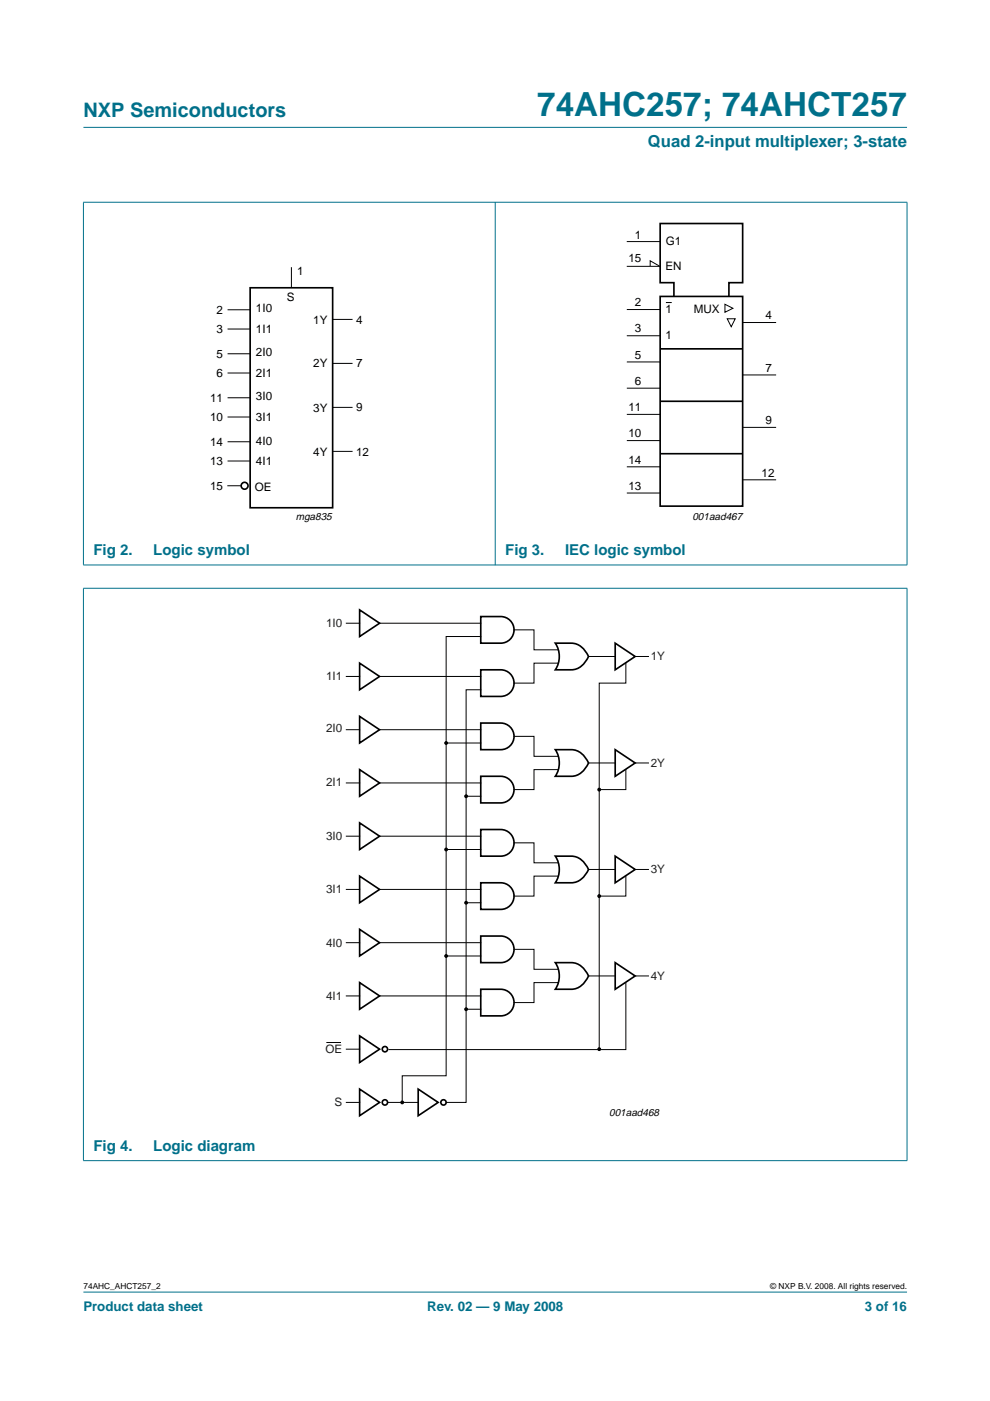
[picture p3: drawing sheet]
<svg xmlns="http://www.w3.org/2000/svg" width="210mm" height="297mm" viewBox="0 0 210 297" stroke-linecap="round" stroke-linejoin="round" font-family="sans-serif">
<g fill="#00708a" stroke="#00708a" stroke-width=".21">
<path d="M17.7 273.9h174.6z"/>
<path d="M17.7 27h174.6z"/>
<path d="M17.7 42.9v76.8z"/>
<path d="M105 42.8v77z"/>
<path d="M192.3 42.9v76.8z"/>
<path d="M17.6 42.9h174.8z"/>
<path d="M17.6 119.8h174.8z"/>
<path d="M17.7 124.8v121.2z"/>
<path d="M192.3 124.8v121.2z"/>
<path d="M17.6 124.7h174.8z"/>
<path d="M17.6 246.1h174.8z"/>
</g>
<g fill="none" stroke="#000" stroke-width=".35">
<path d="M53 61h17.5v46.7h-17.5zM140 62.8h17.5v44.5h-17.5zM140 74h17.5M142.9 62.8v-2.9h-2.9v-12.5h17.5v12.5h-3v2.9M140 85.1h17.5M140 96.2h17.5M76.2 129.3l4.3 2.8-4.3 2.9zM101.9 130.7h4.3a2.82 2.82 0 0 1 2.8 2.8 2.82 2.82 0 0 1-2.8 2.9h-4.3zM117.7 136.4h3.4a4.1 4.1 0 0 1 3.7 2.8 4.4 4.4 0 0 1-3.7 2.8h-3.4a5.1 5.1 0 0 0 0-5.6zM130.4 136.4l4.3 2.8-4.3 2.8zM76.2 140.6l4.3 2.8-4.3 2.8zM76.2 151.9l4.3 2.8-4.3 2.8z"/>
<path d="M101.9 142h4.3a2.82 2.82 0 0 1 2.8 2.8 2.82 2.82 0 0 1-2.8 2.9h-4.3zM101.9 153.3h4.3a2.82 2.82 0 0 1 2.8 2.8 2.82 2.82 0 0 1-2.8 2.8h-4.3zM117.7 158.9h3.4a4.1 4.1 0 0 1 3.7 2.9 4.4 4.4 0 0 1-3.7 2.8h-3.4a5.1 5.1 0 0 0 0-5.7zM130.4 158.9l4.3 2.9-4.3 2.8zM76.2 163.2l4.3 2.8-4.3 2.8zM76.2 174.5l4.3 2.8-4.3 2.8zM101.9 164.6h4.3a2.82 2.82 0 0 1 2.8 2.8 2.82 2.82 0 0 1-2.8 2.8h-4.3zM101.9 175.9h4.3a2.82 2.82 0 0 1 2.8 2.8 2.82 2.82 0 0 1-2.8 2.8h-4.3zM76.2 185.8l4.3 2.8-4.3 2.8zM76.2 197l4.3 2.9-4.3 2.8zM101.9 187.2h4.3a2.82 2.82 0 0 1 2.8 2.8 2.82 2.82 0 0 1-2.8 2.8h-4.3zM101.9 198.5h4.3a2.82 2.82 0 0 1 2.8 2.8 2.82 2.82 0 0 1-2.8 2.8h-4.3z"/>
<path d="M117.7 181.5h3.4a4.1 4.1 0 0 1 3.7 2.8 4.4 4.4 0 0 1-3.7 2.9h-3.4a5.1 5.1 0 0 0 0-5.7zM130.4 181.5l4.3 2.8-4.3 2.9zM76.2 219.6l4.3 2.8-4.3 2.9zM76.2 208.3l4.3 2.9-4.3 2.8zM101.9 209.7h4.3a2.82 2.82 0 0 1 2.8 2.9 2.82 2.82 0 0 1-2.8 2.8h-4.3zM117.7 204.1h3.4a4.1 4.1 0 0 1 3.7 2.8 4.4 4.4 0 0 1-3.7 2.8h-3.4a5.1 5.1 0 0 0 0-5.6zM130.4 204.1l4.3 2.8-4.3 2.8zM76.2 230.9l4.3 2.8-4.3 2.9zM88.7 230.9l4.2 2.8-4.2 2.9z"/>
<circle cx="51.9" cy="103" r=".73"/>
<circle cx="81.6" cy="233.7" r=".56"/>
<circle cx="81.6" cy="222.4" r=".56"/>
<circle cx="94" cy="233.7" r=".56"/>
</g>
<g fill="none" stroke="#000" stroke-width=".21">
<path d="M61.8 56.6v4.4M132.9 56.5h7.1M132.9 51.2h7.1M137.9 56.4v-1.1l1.9 1.1M48.2 65.7h4.8M48.2 69.8h4.8M48.2 75h4.8M48.2 79.1h4.8M70.5 67.7h4.3M70.5 77h4.3M132.9 65.6h7.1M132.9 71.2h7.1"/>
<path d="M132.9 76.7h7.1M141.2 64.1h1.2M153.7 64.5l1.7 .9-1.7 .8zM154.2 67.6h1.7l-.9 1.7zM157.5 68.4h7.1M157.5 79.5h7.1M48.2 84.3h4.8M48.2 88.4h4.8M48.2 93.7h4.8M48.2 97.7h4.8M70.5 86.4h4.3M70.5 95.7h4.3"/>
<path d="M132.9 82.3h7.1M132.9 87.9h7.1M132.9 93.4h7.1M132.9 99h7.1M157.5 90.6h7.1M48.2 103h2.9M132.9 104.5h7.1M157.5 101.7h7.1M73.4 132.1h2.8M80.5 132.1h21.4M101.9 135h-7.3v93.1h-9.3v5.6M109 133.5h4.2v4.3h5"/>
<path d="M124.8 139.2h5.6M134.7 139.2h2.8M73.4 143.4h2.8M73.4 154.7h2.8M80.5 143.4h21.4M80.5 154.7h21.4M94.6 157.5h7.3M101.9 146.2h-3.1v87.5h-4.2M109 156.1h4.2v4.3h5M118.2 140.6h-5v4.2h-4.2M132.7 140.6v4.2h-5.7v77.6M73.4 166h2.8"/>
<path d="M73.4 177.3h2.8M80.5 166h21.4M80.5 177.3h21.4M98.8 168.8h3.1M109 178.7h4.2v4.2h5M118.2 163.2h-5v4.2h-4.2M124.8 161.8h5.6M132.7 163.2v4.2h-5.7M134.7 161.8h2.8M73.4 188.6h2.8M73.4 199.9h2.8M80.5 188.6h21.4"/>
<path d="M80.5 199.9h21.4M94.6 180.1h7.3M98.8 191.4h3.1M118.2 185.8h-5v4.2h-4.2M124.8 184.3h5.6M132.7 185.8v4.2h-5.7M134.7 184.3h2.8M73.4 211.2h2.8M80.5 211.2h21.4M94.6 202.7h7.3M98.8 214h3.1M109 201.3h4.2v4.2h5"/>
<path d="M118.2 208.3h-5v4.3h-4.2M124.8 206.9h5.6M132.7 208.3v14.2h-50.2M134.7 206.9h2.8M69.2 221h3.1M73.4 233.7h2.8M73.4 222.4h2.8M82.2 233.7h6.5"/>
</g>
<g fill="#000" stroke="#000" stroke-width=".25">
<circle cx="94.6" cy="157.5" r=".28"/>
<circle cx="98.8" cy="168.8" r=".28"/>
<circle cx="127" cy="167.4" r=".28"/>
<circle cx="94.6" cy="180.1" r=".28"/>
<circle cx="98.8" cy="191.4" r=".28"/>
<circle cx="127" cy="190" r=".28"/>
<circle cx="94.6" cy="202.7" r=".28"/>
<circle cx="98.8" cy="214" r=".28"/>
<circle cx="85.3" cy="233.7" r=".28"/>
<circle cx="127" cy="222.4" r=".28"/>
</g>
<text font-size="7.1" fill="#00708a" x="113.9" y="24.7">74AHC257; 74AHCT257</text>
<text font-size="4.2" fill="#00708a" x="17.7" y="24.9">NXP Semiconductors</text>
<text font-size="3.5" fill="#00708a" x="137.4" y="31.1">Quad 2-input multiplexer; 3-state</text>
<g font-size="3.2" fill="#00708a">
<text x="19.8" y="117.7">Fig 2.</text>
<text x="32.5" y="117.7">Logic symbol</text>
<text x="107.1" y="117.7">Fig 3.</text>
<text x="119.8" y="117.7">IEC logic symbol</text>
<text x="19.8" y="244">Fig 4.</text>
<text x="32.5" y="244">Logic diagram</text>
</g>
<g font-size="2.8" fill="#00708a">
<text x="17.7" y="278">Product data sheet</text>
<text x="90.6" y="278">Rev. 02 — 9 May 2008</text>
<text x="183.4" y="278">3 of 16</text>
</g>
<g font-size="2.5">
<text x="134.6" y="50.7">1</text>
<text x="141.2" y="51.9">G1</text>
<text x="63" y="58.4">1</text>
<text x="133.2" y="55.6">15</text>
<text x="141.1" y="57.3">EN</text>
<text x="60.8" y="63.9">S</text>
<text x="134.6" y="64.9">2</text>
<text x="45.9" y="66.6">2</text>
<text x="45.9" y="70.7">3</text>
<text x="54.3" y="66.2">1I0</text>
<text x="54.3" y="70.6">1I1</text>
<text x="66.4" y="68.6">1Y</text>
<text x="75.5" y="68.6">4</text>
<text x="134.6" y="70.5">3</text>
<text x="141.1" y="66.3">1</text>
<text x="141.1" y="72">1</text>
<text x="147.1" y="66.3">MUX</text>
<text x="162.3" y="67.7">4</text>
<text x="45.9" y="75.8">5</text>
<text x="54.3" y="75.5">2I0</text>
<text x="66.4" y="77.9">2Y</text>
<text x="75.5" y="77.9">7</text>
<text x="134.6" y="76">5</text>
<text x="45.9" y="80">6</text>
<text x="54.3" y="80">2I1</text>
<text x="134.6" y="81.6">6</text>
<text x="162.3" y="78.8">7</text>
<text x="44.6" y="85.3">11</text>
<text x="44.6" y="89.2">10</text>
<text x="54.3" y="84.9">3I0</text>
<text x="54.3" y="89.3">3I1</text>
<text x="66.4" y="87.4">3Y</text>
<text x="75.5" y="87.2">9</text>
<text x="133.2" y="87.2">11</text>
<text x="162.3" y="89.9">9</text>
<text x="44.6" y="94.6">14</text>
<text x="54.3" y="94.2">4I0</text>
<text x="133.2" y="92.7">10</text>
<text x="44.6" y="98.7">13</text>
<text x="54.3" y="98.7">4I1</text>
<text x="66.4" y="96.6">4Y</text>
<text x="75.5" y="96.6">12</text>
<text x="133.2" y="98.3">14</text>
<text x="161.5" y="101">12</text>
<text x="44.6" y="103.8">15</text>
<text x="54" y="104">OE</text>
<text x="133.2" y="103.8">13</text>
</g>
<g font-size="2.5" fill="#231f20">
<text x="69.1" y="133">1I0</text>
<text x="138" y="140">1Y</text>
<text x="69.1" y="144.3">1I1</text>
<text x="69.1" y="155.3">2I0</text>
<text x="69.1" y="166.6">2I1</text>
<text x="138" y="162.6">2Y</text>
<text x="69.1" y="178.1">3I0</text>
<text x="138" y="185.2">3Y</text>
<text x="69.1" y="189.4">3I1</text>
<text x="69.1" y="200.7">4I0</text>
<text x="138" y="207.8">4Y</text>
<text x="69.1" y="212">4I1</text>
<text x="69" y="223.3">OE</text>
<text x="70.9" y="234.6">S</text>
</g>
<g font-size="2.2">
<text x="62.7" y="110.3">mga835</text>
<text x="146.8" y="110.3">001aad467</text>
<text x="129.2" y="236.6">001aad468</text>
</g>
<g font-size="1.8">
<text x="17.7" y="273.4">74AHC_AHCT257_2</text>
<text x="163.3" y="273.4">© NXP B.V. 2008. All rights reserved.</text>
</g>
</svg>
